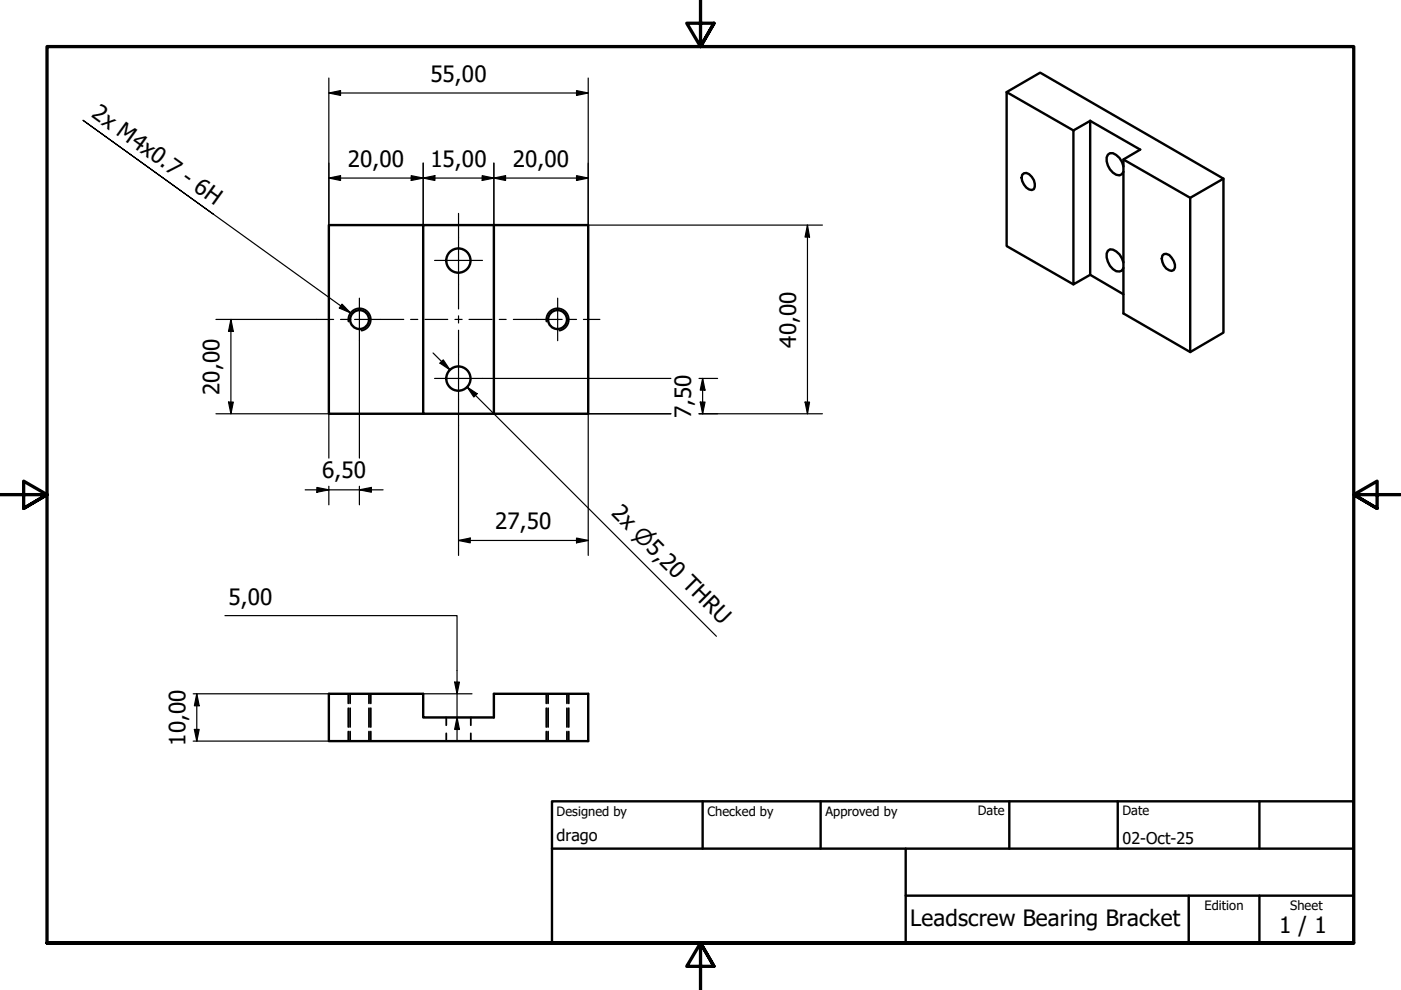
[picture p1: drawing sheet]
<svg xmlns="http://www.w3.org/2000/svg" width="297mm" height="210mm" viewBox="0 0 297 210" stroke-linecap="round" stroke-linejoin="round" font-family="sans-serif">
<!-- layer: Visible (ISO) -->
<g fill="none" stroke="#000" stroke-width=".51">
<path d="M213.4 19.5l7.1-4.1 38.9 22.5-7.1 4M216.7 37.1l.4-.4a1.93 1.93 0 0 1 2.1 1.5l.2 .8-.2 1.1a1.58 1.58 0 0 1-2.1-.9l-.4-.8-.1-.7zM227.6 27.7l3.5-2.1v32.7l-3.5 2zM227.6 27.7l-14.2-8.2v32.7l14.2 8.1M231.1 25.6l10.6 6.1-3.5 2.1v32.7l14.1 8.1v-32.7l-14.1-8.1M238.2 35.3a3.7 3.7 0 0 0-2.2-2.8h-.7a1.82 1.82 0 0 0-.4 2.6 3 3 0 0 0 2.5 2.1l.5-.3 .3-.5M259.4 37.9v32.6l-7.1 4.1M89.7 47.7h-20v40h20M104.7 47.7h-15v40h15M104.7 47.7h20v40h-20M104.7 47.7v40M231.1 58.3l7.1 4.1"/>
<path d="M238.2 55.7a3.4 3.4 0 0 0-2.9-2.8 1.82 1.82 0 0 0-.4 2.6 2.77 2.77 0 0 0 2.5 2.1l.5-.2 .3-.6M246.8 53.9l.5-.1a2.96 2.96 0 0 1 1.8 2.9l-.2 .5a1.62 1.62 0 0 1-2.1-.9 1.81 1.81 0 0 1 0-2.4zM69.7 147.1h20v5h15v-5h20v10h-55z"/>
<circle cx="97.2" cy="55.2" r="2.57"/>
<circle cx="76.2" cy="67.8" r="2"/>
<circle cx="118.2" cy="67.8" r="2"/>
<circle cx="97.2" cy="80.3" r="2.57"/>
</g>
<!-- layer: Visible Narrow (ISO) -->
<path d="M73.9 68.2a2.38 2.38 0 0 1 1.9-2.8 2.38 2.38 0 0 1 2.8 1.9 2.38 2.38 0 0 1-2 2.8M115.9 68.2a2.38 2.38 0 0 1 1.9-2.8 2.38 2.38 0 0 1 2.8 1.9 2.38 2.38 0 0 1-2 2.8" fill="none" stroke="#000" stroke-width=".38"/>
<!-- layer: Hidden (ISO) -->
<g fill="none" stroke="#000" stroke-width=".38">
<path d="M73.9 147.1v2M73.9 150.1v4M73.9 155.1v2M74.2 147.1v2M74.2 150.1v4M74.2 155.1v2M78.2 147.1v2M78.2 150.1v4M78.2 155.1v2M78.6 147.1v2M78.6 150.1v4M78.6 155.1v2"/>
<path d="M94.6 152.1v1.7M94.6 155.5v1.6M99.8 152.1v1.7M99.8 155.5v1.6M115.8 147.1v2M115.8 150.1v4M115.8 155.1v2M116.2 147.1v2M116.2 150.1v4M116.2 155.1v2M120.2 147.1v2M120.2 150.1v4"/>
<path d="M120.2 155.1v2M120.6 147.1v2M120.6 150.1v4M120.6 155.1v2"/>
</g>
<!-- layer: Border (ISO) -->
<path d="M148.5 -.1v10l-2.9-5h5.8l-2.9 5 2.9-5M0 104.9h10l-5-2.9v5.8l5-2.9-5 2.9M297 104.9h-10l5-2.9v5.8l-5-2.9 5 2.9M10 199.9v-190h277v190h-277h277M151.4 204.9l-2.9-5 2.9 5h-5.8l2.9-5v10" fill="none" stroke="#000" stroke-width=".7"/>
<!-- layer: Title (ISO) -->
<path d="M117 169.9h170v30h-170zM117 179.9h170M149 169.9v10M174 169.9v10M192 179.9v20M214 169.9v10M237 169.9v10M267 169.9v10M192 189.9h95M252 189.9v10M267 189.9v10" fill="none" stroke="#000" stroke-width=".51"/>
<!-- layer: Dimension (ISO) -->
<g fill="none" stroke="#000" stroke-width=".25">
<path d="M69.7 19.7l2.5-.5v1zM69.7 19.7h55M69.7 16.5v31.2M122.2 19.2l2.5 .5-2.5 .5zM124.7 16.5v31.2h49.7M69.7 37.8l2.5-.6v1.1zM69.7 37.8h55M87.2 37.2l2.5 .6-2.5 .5zM89.7 37.8l2.5-.6v1.1zM89.7 34.6v13.1M102.2 37.2l2.5 .6-2.5 .5zM104.7 37.8l2.5-.6v1.1z"/>
<path d="M104.7 34.6v13.1M122.2 37.2l2.5 .6-2.5 .5zM171.2 47.7l.4 2.6h-.9zM171.2 47.7v40M45.8 67.7h21.4M49 67.7l.5 2.6h-1zM49 67.7v20M76.2 72.2v24.9M91.8 74.8l3.6 3.6M94 76.3l1.4 2.1-2.1-1.4zM45.8 87.7h23.9v9.4M48.5 85.3h1l-.5 2.4z"/>
<path d="M97.2 90.3v27.5M99.1 82.1l2.1 1.4-.7 .7zM100.8 83.9l-1.7-1.8 52.8 52.8M102.3 80.2h39.9M104.7 87.7h37.5M124.7 87.7v30.1M148.2 87.7h26.2M148.2 80.2h3.9M148.5 85.3h1l-.5 2.4zM149 80.2l.5 2.5h-1zM149 80.2v7.5M170.7 85.3h.9l-.4 2.4z"/>
<path d="M64.7 103.9h16.5M67.2 103.3l2.5 .6-2.5 .5zM69.7 103.1v3.9M76.2 103.9l2.5-.6v1.1zM76.2 103.1v3.9M97.2 114.6l2.5-.5v1zM97.2 114.6h27.5M122.2 114.1l2.5 .5-2.5 .5zM47.7 130.5h49.2v26.6M41 147.1h28.7M41 157.1h28.7M41.2 154.7h1l-.5 2.4z"/>
<path d="M41.7 147.1l.5 2.5h-1zM41.7 147.1v10M89.7 147.1h10.4M89.7 152.1h10.4M96.4 144.6h1l-.5 2.5zM96.9 152.1l.5 2.6h-1z"/>
</g>
<g fill="#000">
<path d="M69.7 19.7l2.5-.5v1zM69.7 37.8l2.5-.6v1.1zM87.2 37.2l2.5 .6-2.5 .5zM89.7 37.8l2.5-.6v1.1zM102.2 37.2l2.5 .6-2.5 .5zM104.7 37.8l2.5-.6v1.1zM122.2 19.2l2.5 .5-2.5 .5zM122.2 37.2l2.5 .6-2.5 .5zM171.2 47.7l.4 2.6h-.9zM49 67.7l.5 2.6h-1zM94 76.3l1.4 2.1-2.1-1.4zM48.5 85.3h1l-.5 2.4z"/>
<path d="M99.1 82.1l2.1 1.4-.7 .7zM148.5 85.3h1l-.5 2.4zM149 80.2l.5 2.5h-1zM170.7 85.3h.9l-.4 2.4zM67.2 103.3l2.5 .6-2.5 .5zM76.2 103.9l2.5-.6v1.1zM97.2 114.6l2.5-.5v1zM122.2 114.1l2.5 .5-2.5 .5zM41.2 154.7h1l-.5 2.4zM41.7 147.1l.5 2.5h-1zM96.4 144.6h1l-.5 2.5zM96.9 152.1l.5 2.6h-1z"/>
</g>
<!-- layer: Center Mark (ISO) -->
<path d="M92.1 55.2h10.2M76.2 63.2v9M118.2 63.2v9M92.1 80.2h10.2" fill="none" stroke="#000" stroke-width=".25"/>
<!-- layer: Centerline (ISO) -->
<g fill="none" stroke="#000" stroke-width=".25">
<path d="M97.2 45.2v20.3M67.2 67.7h3.5M72.2 67.7h1.5M75.2 67.7h10.4M87.1 67.7h1.5M90.1 67.7h4.8M96.5 67.7h1.5M97.2 70v20.3M97.2 67v1.5M99.4 67.7h4.9M105.9 67.7h1.4M108.8 67.7h10.4"/>
<path d="M120.7 67.7h1.5M123.7 67.7h3.5"/>
</g>
<!-- layer: Symbol (ISO) -->
<path d="M45.3 45.4l-27.7-19.9 56.7 40.8M72.5 64.5l1.8 1.8-2.4-1z" fill="none" stroke="#000" stroke-width=".25"/>
<path d="M72.5 64.5l1.8 1.8-2.4-1z" fill="#000"/>
<g font-size="4.8">
<text x="91.2" y="17.4">55,00</text>
<text x="19.2" y="24.7" transform="rotate(36 19.2 24.7)">2x M4x0.7 - 6H</text>
<text x="73.7" y="35.3">20,00</text>
<text x="91.2" y="35.3">15,00</text>
<text x="108.7" y="35.3">20,00</text>
<text x="168.8" y="73.7" transform="rotate(-90 168.8 73.7)">40,00</text>
<text x="46.5" y="83.7" transform="rotate(-90 46.5 83.7)">20,00</text>
<text x="146.6" y="88.7" transform="rotate(-90 146.6 88.7)">7,50</text>
<text x="68.3" y="101.4">6,50</text>
<text x="105" y="112.2">27,50</text>
<text x="129.4" y="109" transform="rotate(45 129.4 109)">2x ⌀5,20 THRU</text>
<text x="48.5" y="128.2">5,00</text>
<text x="39.3" y="158.1" transform="rotate(-90 39.3 158.1)">10,00</text>
<text x="193" y="196.3">Leadscrew Bearing Bracket</text>
<text x="271.2" y="197.8">1 / 1</text>
</g>
<g font-size="3.4">
<text x="118" y="178.2">drago</text>
<text x="238" y="178.9">02-Oct-25</text>
</g>
<g font-size="2.7">
<text x="118" y="173">Designed by</text>
<text x="150" y="173">Checked by</text>
<text x="175" y="173">Approved by</text>
<text x="207.3" y="172.9">Date</text>
<text x="238" y="172.9">Date</text>
<text x="255.4" y="193">Edition</text>
<text x="273.6" y="193">Sheet</text>
</g>
</svg>
